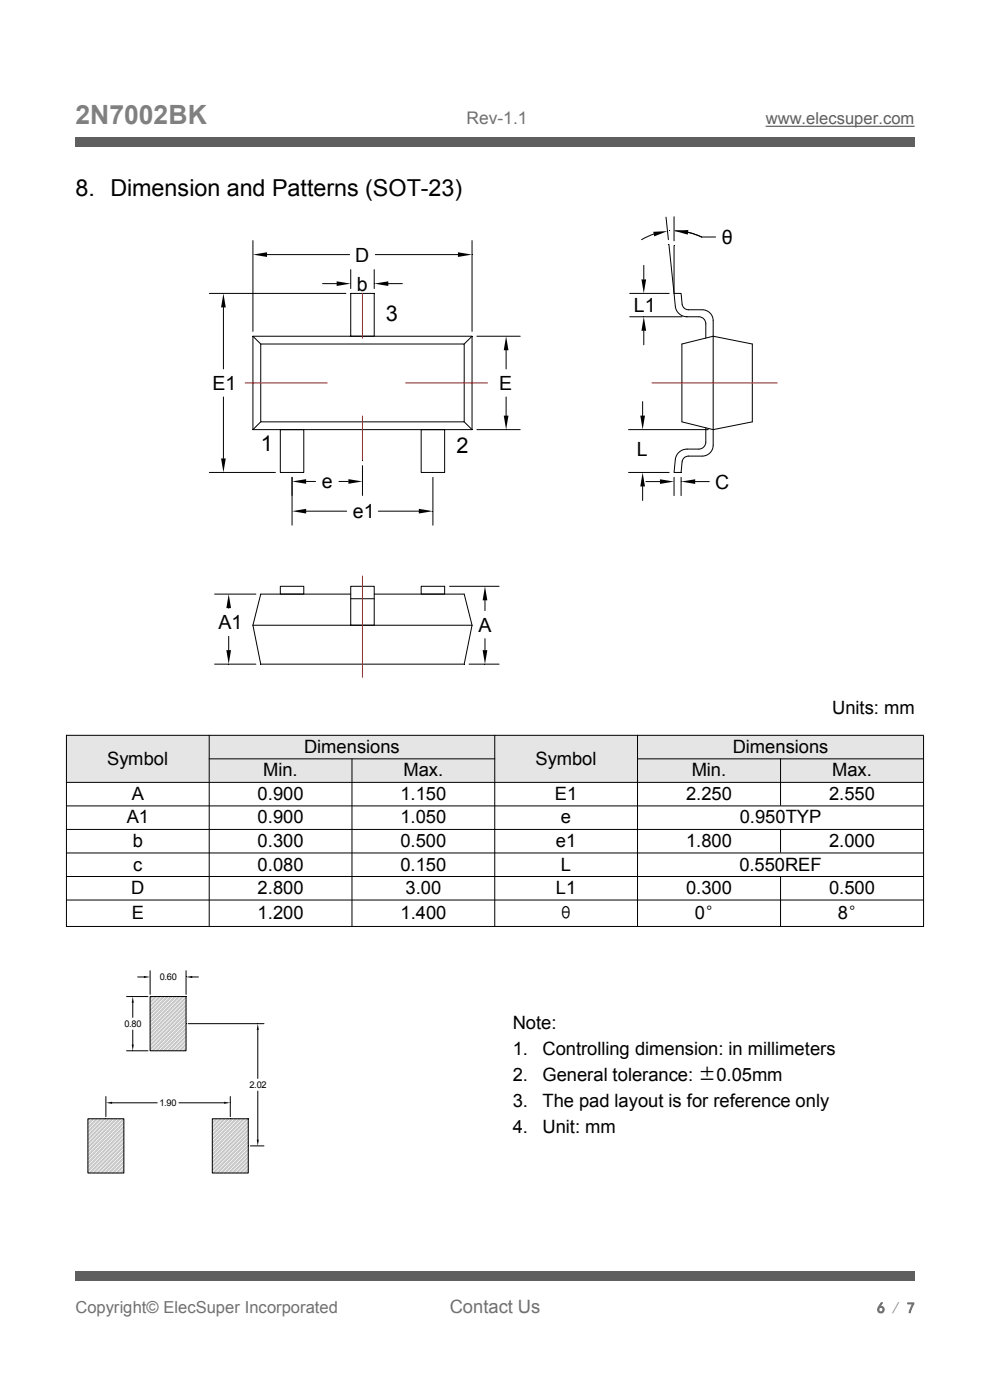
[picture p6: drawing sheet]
<svg xmlns="http://www.w3.org/2000/svg" width="210mm" height="297mm" viewBox="0 0 210 297" stroke-linecap="round" stroke-linejoin="round" font-family="sans-serif">
<path d="M162.4 26.8h31.6" fill="none" stroke="#5f5f5f" stroke-width=".25"/>
<g fill="#5f5f5f">
<path d="M16 29h178v2.1h-178z" fill-rule="evenodd"/>
<path d="M16 269.7h178v2.1h-178z" fill-rule="evenodd"/>
</g>
<g fill="none" stroke="#000" stroke-width=".21">
<path d="M53.7 51v19.3M56.6 54h17.6M74.4 57.2v4M79.4 57.2v4M79.6 54h17.5M100.1 51v19.3M136.6 56.3v3M138.9 49.6l-2.8 1.2M141.3 46.1l.5 4.7M141.9 51.9l1.1 10.3v-10.1M143 46v5.1M143.2 49a13.4 13.4 0 0 1 5.6 1.3l-2.8-1"/>
<path d="M148.8 50.3h3M44.4 62.2h29M47.4 65.2v13.1M53.7 71.3h46.4v19.8h-46.4zM53.7 71.3l1.6 1.7M55.3 73h43.2v16.5h-43.2zM68.4 60.2h3M74.4 62.2h5v9.1h-5zM82.4 60.2h3M100.1 71.3l-1.6 1.7M101.2 71.3h9.2M107.4 74.3v4"/>
<path d="M133.6 67.2h11.1M133.6 62.2h8.4M136.6 70.2v2.9M144.7 73l6.6-1.7 8.3 1.7v16.5l-8.3 1.6-6.6-1.6zM144.7 64.5l-.2-2.3h-1.5l.3 2.8a2.48 2.48 0 0 0 2.5 2.2M144.7 64.5a1.32 1.32 0 0 0 1.3 1.2M145.7 67.2h2.5M146 65.7h3M148.3 67.2a1.49 1.49 0 0 1 1.4 1.5v3M149 65.7a2.32 2.32 0 0 1 2.3 2.3v26.4a2.32 2.32 0 0 1-2.3 2.4M47.4 84.2v13.1M55.3 89.5l-1.6 1.6"/>
<path d="M59.5 91.1h4.9v9.1h-4.9zM76.9 98.8v6.3M89.3 91.1h5v9.1h-5zM98.5 89.5l1.6 1.6M101.2 91.1h9.2M107.4 84.2v4M133.3 91.1h17M136.3 85.2v3M143.3 97.5l-.3 2.7h1.5l.2-2.2M145.7 95.3h2.5M145.8 95.3a2.49 2.49 0 0 0-2.5 2.2M146 96.8h3"/>
<path d="M146 96.8a1.32 1.32 0 0 0-1.3 1.2M149.7 90.8v3a1.49 1.49 0 0 1-1.4 1.5M44.4 100.2h14M62 101.3v10.1M64.9 102.1h2M64.9 108.4h8.6M71.9 102.1h2M80.2 108.4h8.6M91.8 101.3v10.1M133.3 100.2h8.7M136.3 103.2v3M137 102.2h3"/>
<path d="M143 101.3v3.8M144.5 101.3v3.8M147.5 102.2h3M45.5 126h8.8M48.5 129h.1M48.5 135v2.9M53.7 132.6l1.6 8.3h43.2l1.6-8.3M53.7 132.6h46.4M59.5 124.4h4.9v1.6h-4.9zM74.4 124.4h5v8.2h-5zM74.4 126h-19.1l-1.6 6.6M74.4 127h5"/>
<path d="M79.4 126h19.1l1.6 6.6M89.3 124.4h5v1.6h-5zM95.4 124.4h10.5M102.9 127.4v2.1M102.9 135.5v2.4M45.5 140.9h8.8M99.5 140.9h6.4"/>
</g>
<g fill="#000">
<path d="M53.7 54l2.9-.5v1zM71.4 59.7l3 .5-3 .5zM79.4 60.2l3-.5v1zM97.1 53.5l3 .5-3 .5zM136.1 59.3h1l-.5 2.9zM138.6 49.2l3-.2-2.8 1.1zM143 49l3-.2-.1 1zM47.4 62.2l.5 3h-1zM107.4 71.3l.5 3h-1zM136.6 67.2l.5 3h-1zM46.9 97.3h1l-.5 2.9zM106.9 88.2h1l-.5 2.9z"/>
<path d="M135.8 88.2h1l-.5 2.9zM62 102.1l2.9-.5v1zM62 108.4l2.9-.5v1zM73.9 101.6l3 .5-3 .5zM88.8 107.9l3 .5-3 .5zM136.3 100.2l.5 3h-1zM140 101.7l3 .5-3 .5zM144.5 102.2l3-.5v1zM48.5 126l.5 3h-1zM48 137.9h1l-.5 3zM102.9 124.4l.5 3h-1zM102.4 137.9h1l-.5 3z"/>
</g>
<path d="M76.9 62.2v9.5M52 81.2h17.4M76.9 88.2v9.6M86 81.2h17.5M138.3 81.2h26.6M76.9 122.2v21.5" fill="none" stroke="#f00" stroke-width=".21"/>
<g fill="#e5e5e5">
<path d="M14.1 156h30.2v9.9h-30.2z" fill-rule="evenodd"/>
<path d="M44.4 156h60.5v4.9h-60.5z" fill-rule="evenodd"/>
<path d="M105 156h30.2v9.9h-30.2z" fill-rule="evenodd"/>
<path d="M135.3 156h60.6v4.9h-60.6z" fill-rule="evenodd"/>
<path d="M44.4 161h30.2v4.9h-30.2z" fill-rule="evenodd"/>
<path d="M74.7 161h30.2v4.9h-30.2z" fill-rule="evenodd"/>
<path d="M135.3 161h30.2v4.9h-30.2z" fill-rule="evenodd"/>
<path d="M165.6 161h30.3v4.9h-30.3z" fill-rule="evenodd"/>
</g>
<g fill="none" stroke="#000" stroke-width=".21">
<path d="M14 156h182M14.1 155.9v40.7M44.4 155.9v40.6M105 155.9v40.6M135.2 155.9v40.6M195.9 156.1v40.5M14 166h182M14 171h182M14 176h182M44.3 161h60.7M74.7 160.9v35.6M135.2 161h60.8"/>
<path d="M165.6 160.9v10M165.6 175.9v5M14 181h182M14 185.9h182M14 190.9h182M14 196.5h182M165.6 185.9v10.6M26.8 211.4h4.6M28.2 212.7v3.1M28.2 218.5v3.1M29.2 207.3h1.3M31.8 211.4h7.7v11.5h-7.7z"/>
<path d="M31.8 205.9v5.1M39.5 205.9v5.1M39.9 217.2h16.1M40.8 207.3h1.3M54.7 218.5v10.3M18.6 237.3h7.7v11.5h-7.7zM22.5 232.6v4.3M23.8 234h9.6M26.8 222.9h4.6M38 234h9.5M45 237.3h7.7v11.5h-7.7zM48.9 232.6v4.3"/>
<path d="M54.7 231.5v10.3M53.1 243.1h2.9"/>
</g>
<g fill="none" stroke="#c0c0c0" stroke-width=".21">
<path d="M32.1 211.4l-.3 .3M32.4 211.4l-.6 .6M32.9 211.4l-1.1 1.1M33.2 211.4l-1.4 1.4M33.8 211.4l-2 2M34.1 211.4l-2.3 2.2M34.6 211.4l-2.8 2.8M34.9 211.4l-3.1 3.1M35.4 211.4l-3.6 3.6M35.7 211.4l-3.9 3.9M36.2 211.4l-4.4 4.4M36.5 211.4l-4.7 4.7"/>
<path d="M37 211.4l-5.2 5.3M37.3 211.4l-5.5 5.6M37.9 211.4l-6.1 6.1M38.2 211.4l-6.4 6.4M38.7 211.4l-6.9 6.9M39 211.4l-7.2 7.2M39.5 211.7l-7.7 7.8M39.5 212.6l-7.7 7.7M39.5 213.4l-7.7 7.7M39.5 214.2l-7.7 7.7M39.5 215.1l-7.7 7.7M39.5 215.9l-7 7"/>
<path d="M39.5 216.7l-6.2 6.2M39.5 217.5l-5.3 5.4M39.5 218.4l-4.5 4.5M39.5 219.2l-3.7 3.7M39.5 211.4l-7.7 7.8M39.5 212.3l-7.7 7.7M39.5 213.1l-7.7 7.7M39.5 213.9l-7.7 7.7M39.5 214.8l-7.7 7.7M39.5 215.6l-7.3 7.3M39.5 216.4l-6.5 6.5M39.5 217.3l-5.6 5.6"/>
<path d="M39.5 218.1l-4.8 4.8M39.5 218.9l-4 4M39.5 219.7l-3.2 3.2M18.8 237.3l-.2 .2M19.1 237.3l-.5 .5M19.6 237.3l-1 1M19.9 237.3l-1.3 1.3M20.4 237.3l-1.8 1.8M20.7 237.3l-2.1 2.1M21.2 237.3l-2.6 2.7M21.5 237.3l-2.9 3M22.1 237.3l-3.5 3.5"/>
<path d="M22.4 237.3l-3.8 3.8M22.9 237.3l-4.3 4.3M23.2 237.3l-4.6 4.6M23.7 237.3l-5.1 5.2M24 237.3l-5.4 5.5M24.5 237.3l-5.9 6M24.8 237.3l-6.2 6.3M25.3 237.3l-6.7 6.8M25.6 237.3l-7 7.1M26.2 237.3l-7.6 7.7M26.3 237.5l-7.7 7.7M26.3 238.4l-7.7 7.7"/>
<path d="M26.3 239.2l-7.7 7.7M26.3 238.1l-7.7 7.7M26.3 238.9l-7.7 7.7M26.3 239.7l-7.7 7.7M39.5 220l-2.9 2.9M39.5 220.9l-2.1 2M39.5 221.7l-1.2 1.2M39.5 222.5l-.4 .4M39.5 220.6l-2.4 2.3M39.5 221.4l-1.5 1.5M39.5 222.2l-.7 .7M45.3 237.3l-.3 .3"/>
<path d="M45.8 237.3l-.8 .9M46.1 237.3l-1.1 1.2M46.7 237.3l-1.7 1.7M47 237.3l-2 2M47.5 237.3l-2.5 2.5M47.8 237.3l-2.8 2.8M48.3 237.3l-3.3 3.3M48.6 237.3l-3.6 3.6M49.1 237.3l-4.1 4.2M49.4 237.3l-4.4 4.5M49.9 237.3l-4.9 5M50.2 237.3l-5.2 5.3"/>
<path d="M50.8 237.3l-5.8 5.8M51.1 237.3l-6.1 6.1M51.6 237.3l-6.6 6.7M51.9 237.3l-6.9 7M52.4 237.3l-7.4 7.5M52.7 237.4l-7.7 7.7M52.7 238.2l-7.7 7.7M52.7 239l-7.7 7.7M52.7 239.9l-7.7 7.7M52.7 237.9l-7.7 7.7M52.7 238.7l-7.7 7.8M52.7 239.6l-7.7 7.7"/>
<path d="M26.3 248.8h.1M26.3 240l-7.7 7.7M26.3 240.8l-7.7 7.8M26.3 241.7l-7.1 7.1M26.3 242.5l-6.3 6.3M26.3 243.3l-5.5 5.5M26.3 244.2l-4.7 4.6M26.3 245l-3.8 3.8M26.3 245.8l-3 3M26.3 246.7l-2.2 2.1M26.3 247.5l-1.4 1.3M26.3 248.3l-.6 .5"/>
<path d="M26.3 240.6l-7.7 7.7M26.3 241.4l-7.4 7.4M26.3 242.2l-6.6 6.6M26.3 243l-5.8 5.8M26.3 243.9l-4.9 4.9M26.3 244.7l-4.1 4.1M26.3 245.5l-3.3 3.3M26.3 246.4l-2.5 2.4M26.3 247.2l-1.7 1.6M26.3 248l-.8 .8M52.7 240.7l-7.7 7.7M52.7 241.5l-7.3 7.3"/>
<path d="M52.7 242.4l-6.5 6.4M52.7 243.2l-5.6 5.6M52.7 244l-4.8 4.8M52.7 244.8l-4 4M52.7 245.7l-3.2 3.1M52.7 246.5l-2.4 2.3M52.7 247.3l-1.5 1.5M52.7 248.2l-.7 .6M52.7 240.4l-7.7 7.7M52.7 241.2l-7.6 7.6M52.7 242.1l-6.8 6.7M52.7 242.9l-5.9 5.9"/>
<path d="M52.7 243.7l-5.1 5.1M52.7 244.5l-4.3 4.3M52.7 245.4l-3.5 3.4M52.7 246.2l-2.7 2.6M52.7 247l-1.8 1.8M52.7 247.9l-1 .9M52.7 248.7l-.2 .1"/>
</g>
<path d="M28.2 211.4l.2 1.3h-.5zM30.5 207l1.3 .3-1.3 .2zM39.5 207.3l1.3-.3v.5zM54.7 217.2l.2 1.3h-.4zM22.5 234l1.3-.3v.5zM27.9 221.6h.5l-.2 1.3zM47.5 233.7l1.4 .3-1.4 .2zM54.5 241.8h.4l-.2 1.3z" fill="#000"/>
<text font-size="5.6" fill="#808080" x="16" y="26.3">2N7002BK</text>
<text font-size="5" x="16" y="41.5">8. Dimension and Patterns (SOT-23)</text>
<g font-size="4.6">
<text x="81.9" y="68">3</text>
<text x="55.3" y="95.7">1</text>
<text x="96.8" y="96.1">2</text>
</g>
<g font-size="4.1">
<text x="153.1" y="51.8">θ</text>
<text x="75.3" y="55.5">D</text>
<text x="75.7" y="61.6">b</text>
<text x="134.5" y="66.2">L1</text>
<text x="45.1" y="82.7">E1</text>
<text x="105.9" y="82.7">E</text>
<text x="135.1" y="96.6">L</text>
<text x="68.3" y="103.6">e</text>
<text x="151.7" y="103.6">C</text>
<text x="74.9" y="109.9">e1</text>
<text x="46.3" y="133.5">A1</text>
<text x="101.5" y="134">A</text>
</g>
<g font-size="3.9">
<text x="176.5" y="151.5">Units: mm</text>
<text x="64.5" y="159.7">Dimensions</text>
<text x="155.4" y="159.7">Dimensions</text>
<text x="22.7" y="162.2">Symbol</text>
<text x="55.8" y="164.7">Min.</text>
<text x="85.6" y="164.7">Max.</text>
<text x="113.6" y="162.2">Symbol</text>
<text x="146.7" y="164.7">Min.</text>
<text x="176.5" y="164.7">Max.</text>
<text x="27.9" y="169.7">A</text>
<text x="54.7" y="169.7">0.900</text>
<text x="85" y="169.7">1.150</text>
<text x="117.7" y="169.7">E1</text>
<text x="145.5" y="169.7">2.250</text>
<text x="175.9" y="169.7">2.550</text>
<text x="26.9" y="174.7">A1</text>
<text x="28.2" y="179.7">b</text>
<text x="54.7" y="174.7">0.900</text>
<text x="54.7" y="179.7">0.300</text>
<text x="85" y="174.7">1.050</text>
<text x="85" y="179.7">0.500</text>
<text x="117.9" y="179.7">e1</text>
<text x="119" y="174.7">e</text>
<text x="145.5" y="179.7">1.800</text>
<text x="156.9" y="174.7">0.950TYP</text>
<text x="175.9" y="179.7">2.000</text>
<text x="28.2" y="184.7">c</text>
<text x="54.7" y="184.7">0.080</text>
<text x="85" y="184.7">0.150</text>
<text x="119" y="184.7">L</text>
<text x="156.8" y="184.7">0.550REF</text>
<text x="27.8" y="189.7">D</text>
<text x="54.7" y="189.7">2.800</text>
<text x="86" y="189.7">3.00</text>
<text x="117.9" y="189.7">L1</text>
<text x="145.5" y="189.7">0.300</text>
<text x="175.9" y="189.7">0.500</text>
<text x="27.9" y="194.9">E</text>
<text x="54.7" y="194.9">1.200</text>
<text x="85" y="194.9">1.400</text>
<text x="118.2" y="194.9">θ</text>
<text x="147.4" y="194.9">0°</text>
<text x="177.7" y="194.9">8°</text>
<text x="108.8" y="218.3">Note:</text>
<text x="108.8" y="223.8">1.</text>
<text x="115.1" y="223.8">Controlling dimension: in millimeters</text>
<text x="108.8" y="229.3">2.</text>
<text x="115.1" y="229.3">General tolerance: ±0.05mm</text>
<text x="108.8" y="234.8">3.</text>
<text x="115.1" y="234.8">The pad layout is for reference only</text>
<text x="108.8" y="240.3">4.</text>
<text x="115.1" y="240.3">Unit: mm</text>
</g>
<text font-size="3.9" fill="#707070" x="95.4" y="278.6">Contact Us</text>
<text font-size="3.7" fill="#707070" x="99" y="26.3">Rev-1.1</text>
<text font-size="3.5" fill="#5f5f5f" x="162.4" y="26.3">www.elecsuper.com</text>
<text font-size="3.5" fill="#707070" x="16" y="278.6">Copyright© ElecSuper Incorporated</text>
<text font-size="3.2" fill="#707070" x="186.1" y="278.6">6 / 7</text>
<g font-size="2">
<text x="33.9" y="207.9">0.60</text>
<text x="26.4" y="217.8">0.80</text>
<text x="52.9" y="230.8">2.02</text>
<text x="33.8" y="234.6">1.90</text>
</g>
</svg>
